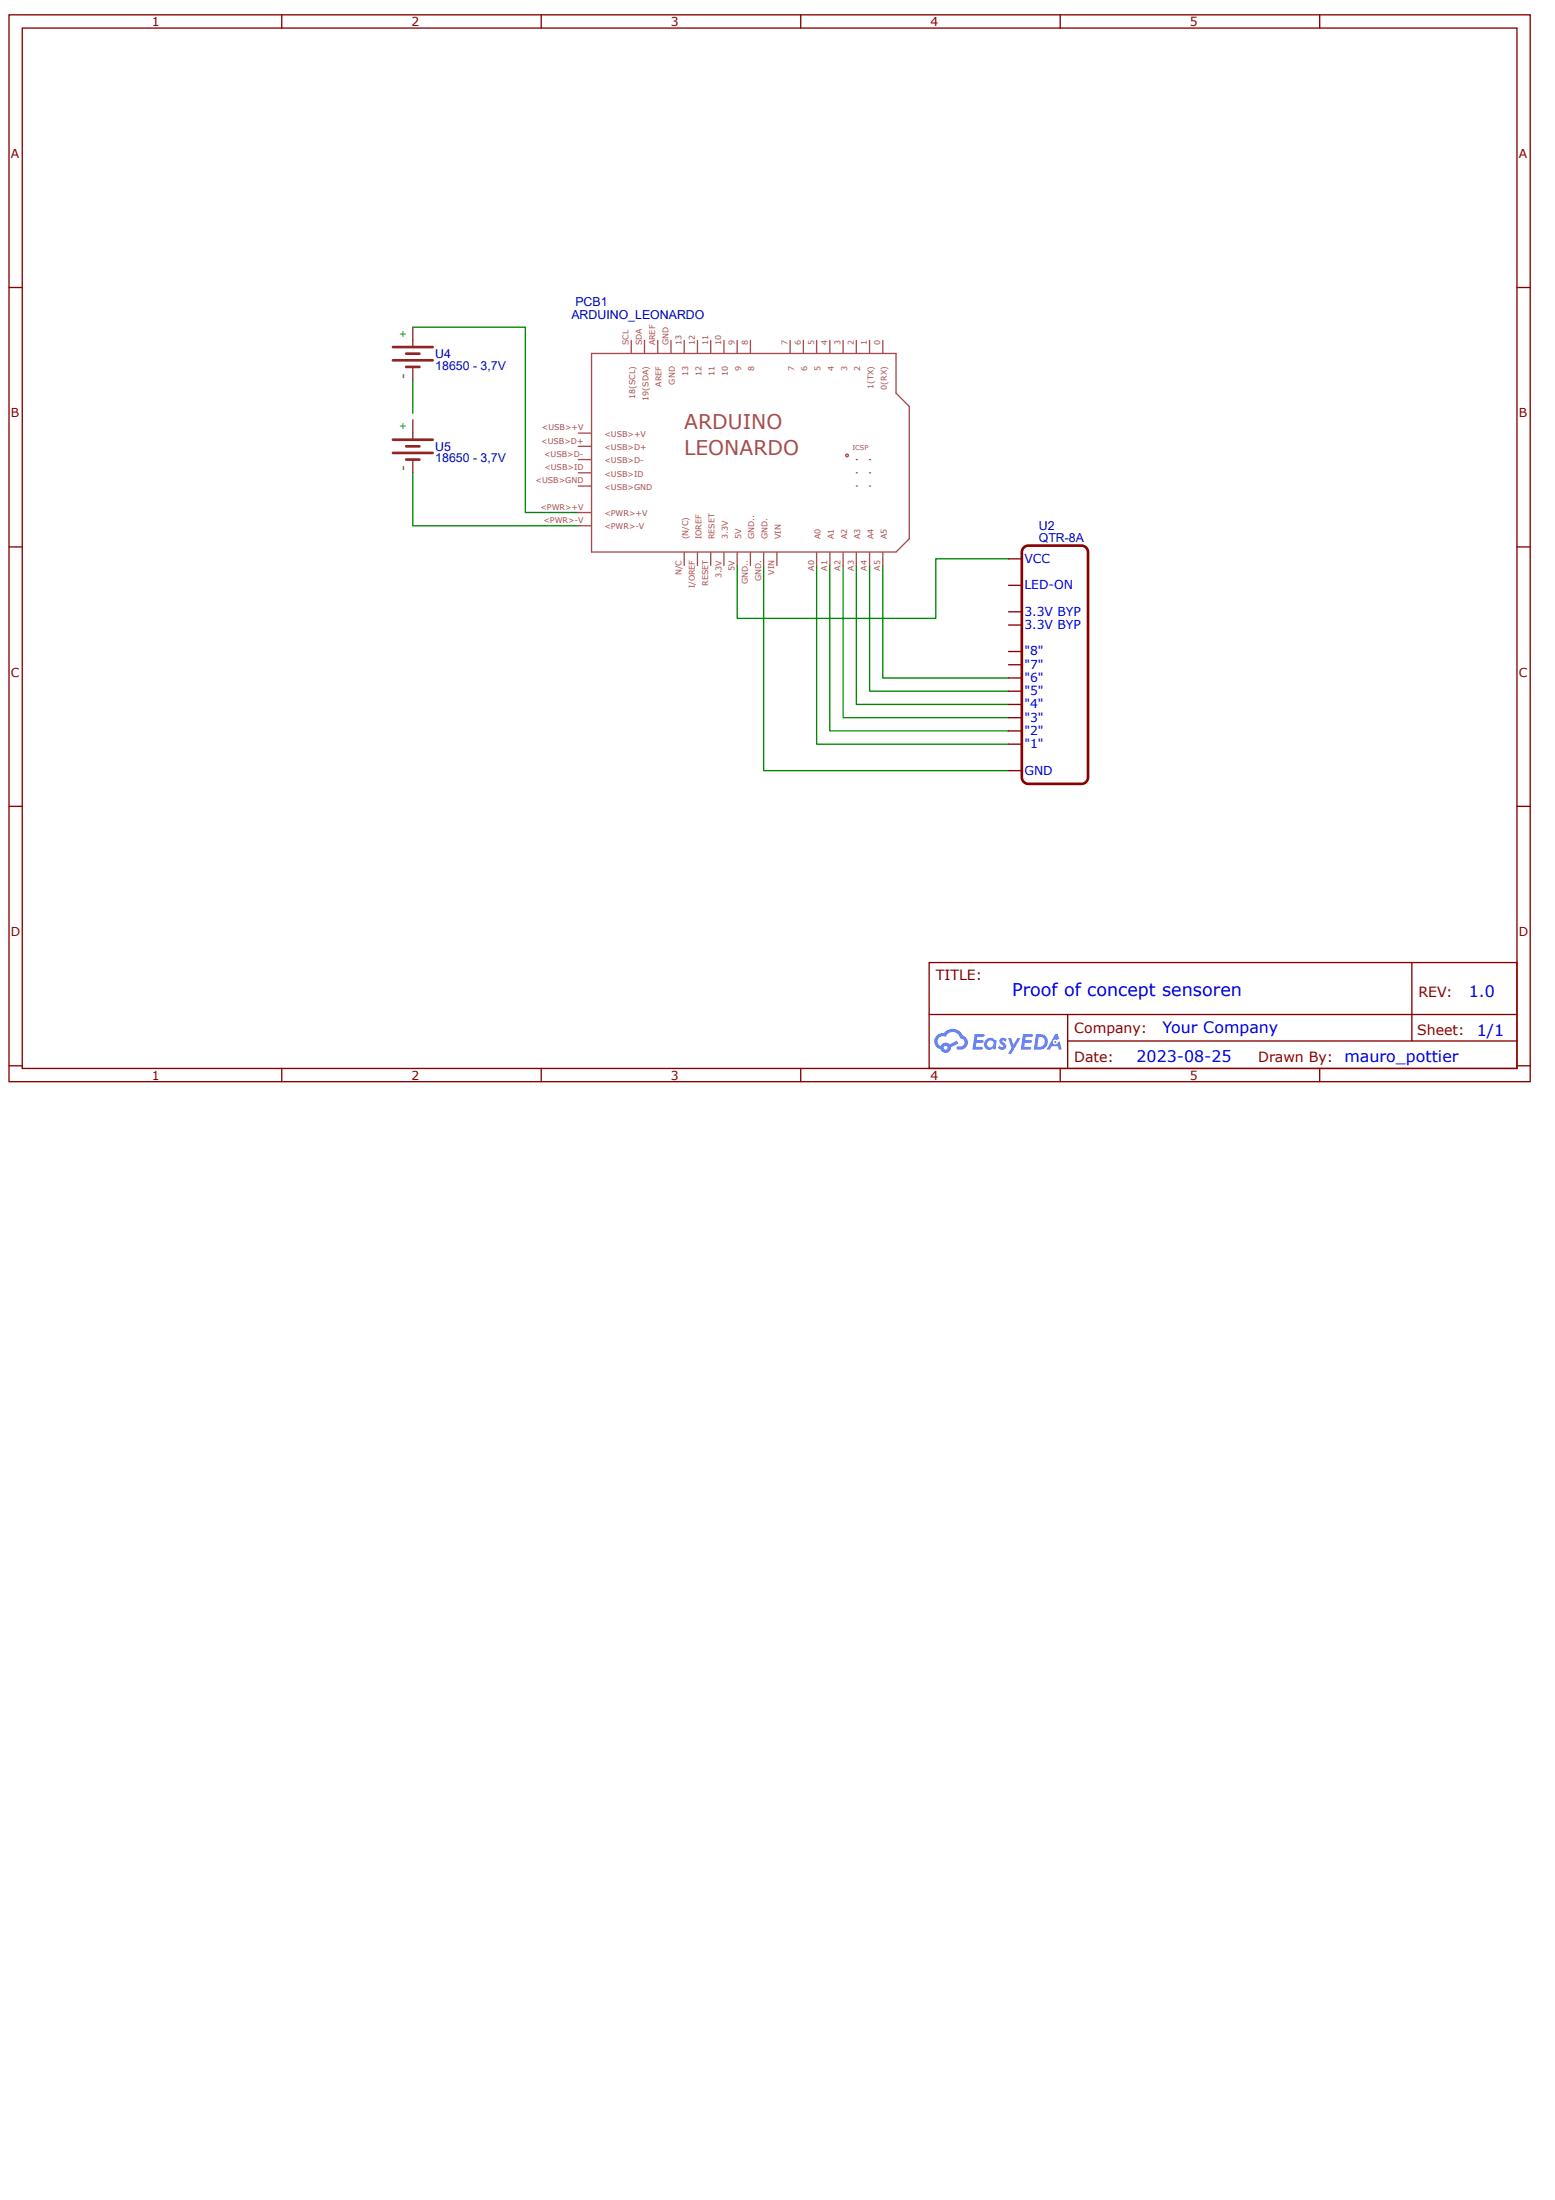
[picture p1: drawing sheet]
<svg xmlns="http://www.w3.org/2000/svg" width="210mm" height="297mm" viewBox="0 0 210 297" stroke-linecap="round" stroke-linejoin="round" font-family="sans-serif">
<g fill="none" stroke="#800" stroke-width=".18">
<path d="M1.2 2h205.3v144h-205.3zM3 3.8h201.8v140.4h-201.8zM38 2v1.8M73.1 2v1.8M108.1 2v1.8M143.1 2v1.8M178.1 2v1.8M1.2 38.8h1.8M204.8 38.8h1.7M1.2 73.8h1.8M204.8 73.8h1.7M1.2 108.9h1.8"/>
<path d="M204.8 108.9h1.7M125.4 130h79.4v14.2h-79.4zM125.4 137h79.3M144.1 137v7.1M190.6 130v10.5M1.2 143.9h1.8M38 144.2v1.8M73.1 144.2v1.8M108.1 144.2v1.8M143.1 144.2v1.8M144.1 140.5h60.6M178.1 144.2v1.8"/>
<path d="M204.8 143.9h1.7"/>
</g>
<g fill="#58f">
<path d="M135 140.2l.4-.1 .3 .1 .2 .2-.2 .3a.23 .23 0 0 0-.2-.2 .23 .23 0 0 0-.2 0v.1a.86 .86 0 0 1 .5 .8 .67 .67 0 0 1-1.1 0l.2-.2 .4 .2 .1-.2a.89 .89 0 0 1-.5-.8z"/>
<path d="M136.1 140.1h.4l.3 1 .5-1h.4l-1.2 2.2h-.4l.4-.8z"/>
<path d="M131.6 139.6l1.3 .1v.1l-.2 .2h-.8l-.1 .4h.8l.2 .2-.2 .2h-.8l-.1 .5h.8l.1 .1v.2l-1.3 .1z"/>
<path d="M138.1 139.6l1.3 .1v.1l-.2 .2h-.8v.4h.7l.2 .2-.2 .2h-.8l-.1 .5h.8l.1 .1v.2l-1.3 .1z"/>
<path d="M142.4 139.6h.4l.1 .6-.3 .2a.35 .35 0 0 0-.5 .1 .35 .35 0 0 0 .2 .5 .35 .35 0 0 0 .5-.3l.2-.1 .3 1.1h-.4l-.1-.4h-.9l-.2 .4h-.4z"/>
<path d="M139.8 139.6l-.3 2.1h.7a1.06 1.06 0 0 0 1.2-1.1 1.06 1.06 0 0 0-1.2-1zM140.2 140a.72 .72 0 0 1 .8 .8 .72 .72 0 0 1-1 .5z"/>
<path d="M133.1 140.3a.78 .78 0 0 0-.2 1.1 .78 .78 0 0 0 1.2 .2l.3 .1 .1-1.2v-.1h-.3a.71 .71 0 0 0-1.1-.1zM133.4 140.6a.46 .46 0 0 1 .7 .3 .46 .46 0 0 1-.6 .5 .46 .46 0 0 1-.1-.8z"/>
<path d="M126.4 139.8a1.11 1.11 0 0 0 .6 1.9 .71 .71 0 0 0 .8 .4 .71 .71 0 0 0 .6-.7l1-.5-.3-.4-.9 .5a.72 .72 0 0 0-1.2 .2 .7 .7 0 0 1-.4-1 .7 .7 0 0 1 1-.2 1.05 1.05 0 0 1 1.1-.7 1.05 1.05 0 0 1 .9 .9 .58 .58 0 0 1 .6 .7 .58 .58 0 0 1-.9 .4h-.1v.3a1 1 0 0 0 1.3-.5 1 1 0 0 0-.6-1.3 1.47 1.47 0 0 0-2.5-.3h-.1a1.17 1.17 0 0 0-.9 .3zM127.4 141.5a.27 .27 0 0 1 .5 0 .27 .27 0 0 1-.5 0z"/>
<circle cx="142.4" cy="140.7" r=".13"/>
</g>
<path d="M55.7 44.2h15.2v25h7.2M55.7 51.3v4.5M55.7 63.8v7.2h22.4M103.1 76.3v27.7h33M110.2 76.3v24.2h25.9M112 76.3v22.4h24.1M113.8 76.3v20.6h22.3M115.6 76.3v18.8h20.5M117.4 76.3v17h18.7M119.2 76.3v15.2h16.9M136.1 75.4h-9.8v8.1h-26.8v-7.2" fill="none" stroke="#080" stroke-width=".18"/>
<path d="M53 59.4h5.4M53 46.9h5.4M53 48.6h5.4M54.8 47.7h1.8M54.8 49.5h1.8M53 61.2h5.4M54.8 60.3h1.8M54.8 62h1.8" fill="none" stroke="#8d2323" stroke-width=".36"/>
<path d="M55.7 44.2v2.5M55.7 49.5v1.8M55.7 56.7v2.5M55.7 62v1.8" fill="none" stroke="#8d2323" stroke-width=".18"/>
<path d="M138.2 73.9l.3-.2h.3h7.2a.89 .89 0 0 1 .9 .9v30.3a.89 .89 0 0 1-.9 .9h-7.2a.89 .89 0 0 1-.9-.9v-30.3l.1-.4z" fill="none" stroke="#800" stroke-width=".36"/>
<g fill="none" stroke="#800" stroke-width=".18">
<path d="M136.1 75.4h1.8M136.1 79h1.8M136.1 98.7h1.8M136.1 96.9h1.8M136.1 95.1h1.8M136.1 93.3h1.8M136.1 91.5h1.8M136.1 89.7h1.8M136.1 88h1.8M136.1 84.4h1.8M136.1 82.6h1.8M136.1 104h1.8"/>
<path d="M136.1 100.5h1.8"/>
</g>
<g fill="none" stroke="#a54b4b" stroke-width=".18">
<path d="M78.1 58.5h1.7M79.8 47.7h41.1v5.4l1.8 1.8v17.8l-1.8 1.8h-41.1zM85.2 46v1.7M87 46v1.7M88.8 46v1.7M90.6 46v1.7M92.4 46v1.7M94.1 46v1.7M95.9 46v1.7M97.7 46v1.7M99.5 46v1.7M101.3 46v1.7"/>
<path d="M106.6 46v1.7M108.4 46v1.7M110.2 46v1.7M112 46v1.7M113.8 46v1.7M115.6 46v1.7M117.4 46v1.7M119.2 46v1.7M78.1 71h1.7M78.1 69.2h1.7M78.1 65.6h1.7M78.1 62h1.7"/>
<path d="M78.1 60.3h1.7M78.1 63.8h1.7M92.4 74.6v1.7M94.1 74.6v1.7M95.9 74.6v1.7M97.7 74.6v1.7M99.5 74.6v1.7M101.3 74.6v1.7M103.1 74.6v1.7M104.9 74.6v1.7M110.2 74.6v1.7M112 74.6v1.7"/>
<path d="M113.8 74.6v1.7M114.5 61.5a.18 .18 0 0 0-.2-.2 .18 .18 0 0 0-.1 .3 .18 .18 0 0 0 .3-.1M115.6 65.6h.1M115.6 63.8h.1M115.6 62h.1M115.6 74.6v1.7M117.4 62h.1M117.4 63.8h.1M117.4 65.6h.1M117.4 74.6v1.7M119.2 74.6v1.7"/>
</g>
<g font-size="2.7" fill="#a54b4b">
<text x="92.4" y="57.9">ARDUINO</text>
<text x="92.4" y="61.5">LEONARDO</text>
</g>
<text font-size="2.4" fill="#00f" x="136.6" y="134.5">Proof of concept sensoren</text>
<g font-size="2.1" fill="#00f">
<text x="198.3" y="134.6">1.0</text>
<text x="153.4" y="143.4">2023-08-25</text>
<text x="156.9" y="139.5">Your Company</text>
<text x="181.5" y="143.4">mauro_pottier</text>
<text x="199.3" y="139.9">1/1</text>
</g>
<g font-size="1.9" fill="#800">
<text x="126.3" y="132.3">TITLE:</text>
<text x="191.5" y="134.6">REV:</text>
<text x="145" y="143.4">Date:</text>
<text x="145" y="139.5">Company:</text>
<text x="169.8" y="143.4">Drawn By:</text>
<text x="191.3" y="139.8">Sheet:</text>
</g>
<g font-size="1.7" fill="#800">
<text x="20.5" y="3.5">1</text>
<text x="55.5" y="3.5">2</text>
<text x="90.6" y="3.5">3</text>
<text x="125.6" y="3.5">4</text>
<text x="160.6" y="3.5">5</text>
<text x="1.5" y="21.3">A</text>
<text x="205" y="21.3">A</text>
<text x="1.5" y="56.3">B</text>
<text x="205" y="56.3">B</text>
<text x="1.5" y="91.4">C</text>
<text x="205" y="91.4">C</text>
<text x="1.5" y="126.4">D</text>
<text x="205" y="126.4">D</text>
<text x="20.5" y="145.8">1</text>
<text x="55.5" y="145.8">2</text>
<text x="90.6" y="145.8">3</text>
<text x="125.6" y="145.8">4</text>
<text x="160.6" y="145.8">5</text>
</g>
<g font-size="1.7" fill="#000080">
<text x="77.7" y="41.2">PCB1</text>
<text x="77.1" y="43">ARDUINO_LEONARDO</text>
<text x="58.8" y="49.9">18650 - 3,7V</text>
<text x="58.8" y="48.4">U4</text>
<text x="58.8" y="62.4">18650 - 3,7V</text>
<text x="58.8" y="60.9">U5</text>
<text x="140.2" y="71.6">U2</text>
<text x="140.2" y="73.1">QTR-8A</text>
</g>
<g font-size="1.7">
<text x="55" y="51.1" transform="rotate(-90 55 51.1)">-</text>
<text x="55" y="63.7" transform="rotate(-90 55 63.7)">-</text>
</g>
<g font-size="1.7" fill="#00f">
<text x="138.3" y="76">VCC</text>
<text x="138.3" y="83.1">3.3V BYP</text>
<text x="138.3" y="79.6">LED-ON</text>
<text x="138.3" y="88.5">&quot;8&quot;</text>
<text x="138.3" y="84.9">3.3V BYP</text>
<text x="138.3" y="95.6">&quot;4&quot;</text>
<text x="138.3" y="93.9">&quot;5&quot;</text>
<text x="138.3" y="92.1">&quot;6&quot;</text>
<text x="138.3" y="90.3">&quot;7&quot;</text>
<text x="138.3" y="101">&quot;1&quot;</text>
<text x="138.3" y="99.2">&quot;2&quot;</text>
<text x="138.3" y="97.4">&quot;3&quot;</text>
<text x="138.3" y="104.6">GND</text>
</g>
<g font-size="1.3" fill="#090">
<text x="54.8" y="45.6" transform="rotate(-90 54.8 45.6)">+</text>
<text x="54.8" y="58.1" transform="rotate(-90 54.8 58.1)">+</text>
</g>
<g font-size="1.1" fill="#a54b4b">
<text x="84.9" y="46.6" transform="rotate(-90 84.9 46.6)">SCL</text>
<text x="86.6" y="46.6" transform="rotate(-90 86.6 46.6)">SDA</text>
<text x="88.4" y="46.6" transform="rotate(-90 88.4 46.6)">AREF</text>
<text x="90.2" y="46.6" transform="rotate(-90 90.2 46.6)">GND</text>
<text x="92" y="46.6" transform="rotate(-90 92 46.6)">13</text>
<text x="93.8" y="46.6" transform="rotate(-90 93.8 46.6)">12</text>
<text x="95.6" y="46.6" transform="rotate(-90 95.6 46.6)">11</text>
<text x="97.4" y="46.6" transform="rotate(-90 97.4 46.6)">10</text>
<text x="99.1" y="46.6" transform="rotate(-90 99.1 46.6)">9</text>
<text x="100.9" y="46.6" transform="rotate(-90 100.9 46.6)">8</text>
<text x="106.3" y="46.6" transform="rotate(-90 106.3 46.6)">7</text>
<text x="108.1" y="46.6" transform="rotate(-90 108.1 46.6)">6</text>
<text x="109.9" y="46.6" transform="rotate(-90 109.9 46.6)">5</text>
<text x="111.7" y="46.6" transform="rotate(-90 111.7 46.6)">4</text>
<text x="113.4" y="46.6" transform="rotate(-90 113.4 46.6)">3</text>
<text x="115.2" y="46.6" transform="rotate(-90 115.2 46.6)">2</text>
<text x="117" y="46.6" transform="rotate(-90 117 46.6)">1</text>
<text x="118.8" y="46.6" transform="rotate(-90 118.8 46.6)">0</text>
<text x="85.7" y="53.9" transform="rotate(-90 85.7 53.9)">18(SCL)</text>
<text x="89.3" y="52.2" transform="rotate(-90 89.3 52.2)">AREF</text>
<text x="91.1" y="51.9" transform="rotate(-90 91.1 51.9)">GND</text>
<text x="92.9" y="50.8" transform="rotate(-90 92.9 50.8)">13</text>
<text x="94.7" y="50.8" transform="rotate(-90 94.7 50.8)">12</text>
<text x="96.5" y="50.8" transform="rotate(-90 96.5 50.8)">11</text>
<text x="98.2" y="50.8" transform="rotate(-90 98.2 50.8)">10</text>
<text x="100" y="50.1" transform="rotate(-90 100 50.1)">9</text>
<text x="101.8" y="50.1" transform="rotate(-90 101.8 50.1)">8</text>
<text x="107.2" y="50.1" transform="rotate(-90 107.2 50.1)">7</text>
<text x="109" y="50.1" transform="rotate(-90 109 50.1)">6</text>
<text x="110.8" y="50.1" transform="rotate(-90 110.8 50.1)">5</text>
<text x="112.5" y="50.1" transform="rotate(-90 112.5 50.1)">4</text>
<text x="114.3" y="50.1" transform="rotate(-90 114.3 50.1)">3</text>
<text x="116.1" y="50.1" transform="rotate(-90 116.1 50.1)">2</text>
<text x="117.9" y="52.5" transform="rotate(-90 117.9 52.5)">1(TX)</text>
<text x="119.7" y="52.6" transform="rotate(-90 119.7 52.6)">0(RX)</text>
<text x="73" y="59.9">&lt;USB&gt;D+</text>
<text x="73.1" y="58.1">&lt;USB&gt;+V</text>
<text x="81.6" y="59">&lt;USB&gt;+V</text>
<text x="87.5" y="54.1" transform="rotate(-90 87.5 54.1)">19(SDA)</text>
<text x="72.3" y="65.2">&lt;USB&gt;GND</text>
<text x="73.4" y="61.7">&lt;USB&gt;D-</text>
<text x="73.5" y="63.5">&lt;USB&gt;ID</text>
<text x="81.6" y="62.5">&lt;USB&gt;D-</text>
<text x="81.6" y="60.8">&lt;USB&gt;D+</text>
<text x="81.6" y="64.3">&lt;USB&gt;ID</text>
<text x="72.9" y="68.8">&lt;PWR&gt;+V</text>
<text x="73.4" y="70.6">&lt;PWR&gt;-V</text>
<text x="81.6" y="71.5">&lt;PWR&gt;-V</text>
<text x="81.6" y="69.7">&lt;PWR&gt;+V</text>
<text x="81.6" y="66.1">&lt;USB&gt;GND</text>
<text x="92" y="77.6" transform="rotate(-90 92 77.6)">N/C</text>
<text x="92.9" y="72.8" transform="rotate(-90 92.9 72.8)">(N/C)</text>
<text x="94.7" y="72.8" transform="rotate(-90 94.7 72.8)">IOREF</text>
<text x="96.5" y="72.8" transform="rotate(-90 96.5 72.8)">RESET</text>
<text x="98.2" y="72.8" transform="rotate(-90 98.2 72.8)">3.3V</text>
<text x="99.2" y="77" transform="rotate(-90 99.2 77)">5V</text>
<text x="100" y="72.8" transform="rotate(-90 100 72.8)">5V</text>
<text x="101.8" y="72.8" transform="rotate(-90 101.8 72.8)">GND..</text>
<text x="103.6" y="72.8" transform="rotate(-90 103.6 72.8)">GND.</text>
<text x="104.5" y="77.6" transform="rotate(-90 104.5 77.6)">VIN</text>
<text x="105.4" y="72.8" transform="rotate(-90 105.4 72.8)">VIN</text>
<text x="109.9" y="77" transform="rotate(-90 109.9 77)">A0</text>
<text x="110.8" y="72.8" transform="rotate(-90 110.8 72.8)">A0</text>
<text x="111.7" y="77" transform="rotate(-90 111.7 77)">A1</text>
<text x="112.5" y="72.8" transform="rotate(-90 112.5 72.8)">A1</text>
<text x="113.4" y="77" transform="rotate(-90 113.4 77)">A2</text>
<text x="114.3" y="72.8" transform="rotate(-90 114.3 72.8)">A2</text>
<text x="115.2" y="77" transform="rotate(-90 115.2 77)">A3</text>
<text x="116.1" y="72.8" transform="rotate(-90 116.1 72.8)">A3</text>
<text x="117" y="77" transform="rotate(-90 117 77)">A4</text>
<text x="117.9" y="72.8" transform="rotate(-90 117.9 72.8)">A4</text>
<text x="118.8" y="77" transform="rotate(-90 118.8 77)">A5</text>
<text x="119.7" y="72.8" transform="rotate(-90 119.7 72.8)">A5</text>
<text x="93.8" y="79.4" transform="rotate(-90 93.8 79.4)">I/OREF</text>
<text x="95.6" y="79.1" transform="rotate(-90 95.6 79.1)">RESET</text>
<text x="97.4" y="78.1" transform="rotate(-90 97.4 78.1)">3.3V</text>
<text x="100.9" y="78.8" transform="rotate(-90 100.9 78.8)">GND..</text>
<text x="102.7" y="78.4" transform="rotate(-90 102.7 78.4)">GND.</text>
</g>
<text font-size=".9" fill="#a54b4b" x="115" y="60.8">ICSP</text>
</svg>
